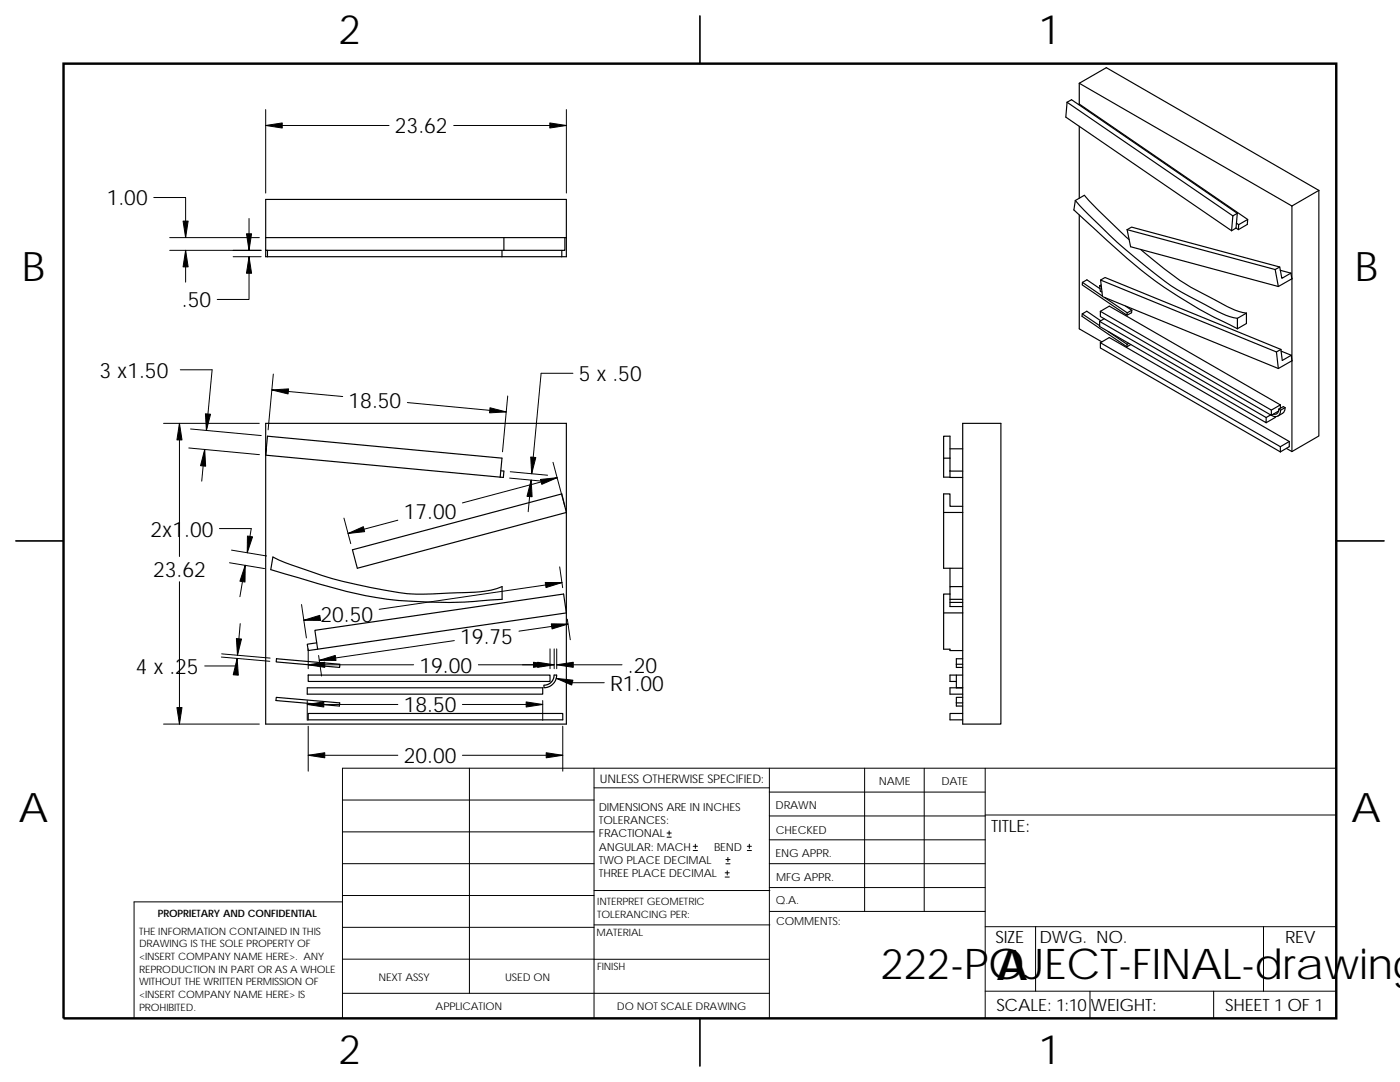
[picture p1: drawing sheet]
<svg xmlns="http://www.w3.org/2000/svg" width="279mm" height="216mm" viewBox="0 0 279 216" stroke-linecap="round" stroke-linejoin="round" font-family="sans-serif">
<g fill="none" stroke="#000" stroke-width=".2">
<path d="M30.7 39.4h6.3v8M53 25h24.6M53 21.9v16.6M90.6 25h22.4M113 21.9v16.6M33.9 47.4h17.9M33.9 50h18.2M37 50v6.3M46.5 51.2h5.6M49.7 51.2v8.6h-6.4M49.7 43.6v6.4M36 73.8h6.3l-1.1 12.1"/>
<path d="M54.3 77.8l14.1 1.3M54.5 74.6l-1 11.2M101.3 79l-1 11.1M114.3 74.5h-6.3l-1.9 20M32.6 84.5h19.2M35.8 84.5v26.5M37.7 89.4l14.1 1.3M38 85.6l14.1 1.3M40.9 89.7l-.6 6.3M81.3 80.3l19.7 1.9M101.7 95.4l7.5 .7M101.8 94.1l7.5 .7"/>
<path d="M106 95.8l-.6 6.3M110.4 92.2l2.3 8.8M111.2 95.3l-18.9 5.1M35.8 116.1v28.4M43.8 105.5h6.3l-.8 4.8M45.8 112.3l7 1.2M46.2 109.8l7 1.1M48.9 112.8l-1 6.3M68.6 103.4l1.4 5.1M79.4 103.8l-9.9 2.6M111.7 113.1l.6 4.2M112.2 116.2l-36.5 5.4"/>
<path d="M44.2 131.1l9.6 .9M44.2 130.5l9.7 .8M47.3 131.4l-.1 1.5h-6.3M47.9 124.4l-.5 6.3M60.2 120.6l1 6.7M61.3 139.8v3.9M61.5 129.5v3.9M61.5 132.7h21.1M62.8 123.5l-2.2 .3M63.6 130.8l.6 4.1M90.7 127.8l-27 4M95.5 132.7h15.1"/>
<path d="M108.3 139.8v3.9M109.8 129.5v3.9M110.6 129.5v3.9M111 135.4l3.2 .8h6.4M111.1 132.7h13M111.1 129.5v3.9M113.2 123.5l.6 4.2M113.3 124.5l-9.7 1.4M32.6 144.5h19.2M61.3 140.6h18.1M61.5 144.9v9M61.5 150.7h17.9"/>
<path d="M68.3 159.6h50.3M92.3 150.7h20M92.3 140.6h16M93.7 153.3v44.9M112.3 144.9v9M118.6 153.3v49.9M118.6 157.2h34.9M153.5 153.3v49.9M153.5 158.1h43.1M172.6 153.3v28.6M184.4 153.3v28.6M196.6 153.3v49.9"/>
<path d="M266.7 153.3h-198.4v49.9M68.3 178.7h50.3M68.3 172.3h50.3M68.3 166h50.3M68.3 180h-41.5v23.2M118.6 177.7h35M133.1 167h.9M133.1 166.2h.9M133.5 165.8v.8M138.3 169.7h.9M138.3 168.9h.9M138.8 168.4v.9"/>
<path d="M144.7 175h.8M144.7 174.2h.8M144.9 172.4h.8M144.9 171.5h.8M145.1 173.8v.8M145.3 171.1v.8M149.1 169.7h.9M149.1 168.9h.9M149.5 168.4v.9M153.5 167.6h43.1M153.5 162.8h43.1M153.5 172.3h43.1"/>
<path d="M153.5 177.1h43.1M196.6 162.6h70.1M68.3 198.2h85.2M68.3 191.4h85.2M68.3 185h50.3M118.6 184.6h35M153.6 181.9h43M196.6 197.8h70.1M196.6 184.9h70.1M206.7 184.9v12.9M217.5 197.8v5.4M242.2 197.8v5.4"/>
<path d="M252.2 184.9v12.9"/>
</g>
<g fill="none" stroke="#000" stroke-width=".23">
<path d="M139.7 3.2v9.5M215.4 16.6l5.4-3.1 42.4 24.5M215.4 16.6v4.2M215.4 16.6l42.4 24.5M213 20.4l33 22.7M213 20.4l-.3 3 33.1 22.6M213 20.4l.8-.5 33.1 22.7M215.4 20.8l33.6 23-.1 1-1.8 1-.4-.3M215.4 25.2v14.4M215.4 20.8h-.2M263.2 38v49l-5.4 3.1M263.2 38l-5.4 3.1"/>
<path d="M53 47.4v-7.6h60v11.4h-60v-1.2M53 47.4h60M53 47.4v2.6h.4M53.4 50v1.2M53.4 50h46.8v1.2M100.2 50h11.9M100.6 47.4v2.6M112.7 47.4v2.6h-.6v1.2M214.6 40l-.3 1.9 2 1.8a136.2 136.2 0 0 0 17.1 14.3l2 1.3a89.7 89.7 0 0 0 11.6 6.3M214.6 40l1.8-1 3.1 3.2 5.8 5.6M214.6 40l2.7 2.9a119.5 119.5 0 0 0 17.5 14.8l2.3 1.3a69.9 69.9 0 0 0 8.3 4.2l1.6 .3M215.4 42.9v22.7l4.5 2.6"/>
<path d="M216 56.3l.9-.5 2.6 1.8M216 56.3l4 2.8M216 56.3v.6l8.9 6 .1-.5M219.5 57l.1 1.1 .3 .2M219.5 57l.3 .2M219.6 55.9l.9-.5 35.1 14.3M219.8 56.9l-.3 .1M220.5 59.4l4.5 3M224.9 45.8l.9-.5 29.6 8M224.9 45.8l.7 3.4 29.5 8M224.9 45.8l29.6 8M227.6 49.8l3.5 2.8a48.9 48.9 0 0 0 11.6 7.4 17.8 17.8 0 0 0 6.1 2.5"/>
<path d="M246 43.1l-.2 2.9M246.7 45.5l-.9 .5M246.8 44.5l.4 .3M246.9 42.6l-.2 2.9M246.9 42.6l-.9 .5M247.2 44.8l-.1 1M249 43.8l-1.8 1M254.5 53.8l.9-.5 .4 2.2 1.8-1M254.5 53.8l.6 3.4M255.5 53.9l2.1 .6M257.6 54.5l.2 1.1-2.7 1.6M257.8 41.1v49"/>
<path d="M216 62.6l-.1 .5 9 6.1M219.5 64.1v1.1l33.2 19.1v-1M219.5 64.1l33.2 19.2M219.6 68.4l1.8-1 35.9 20.7M219.6 68.4v1l35.9 20.8M219.6 68.4l35.9 20.7M219.6 62.1l34.1 19.7v1.1l-34.1-19.7zM219.6 62.1l1.8-1 34.1 19.7M219.7 64l-2.8-1.9-.9 .5 3.5 2.4M220.4 63.6l-.9 .5M221.1 66.1l3.8 2.6M224.6 61.1l1.3 .8"/>
<path d="M224.9 68.7v.5M225.3 68.5l-.4 .2M225.7 68.7l-.8 .5M225.9 61.9l-.1 .5-.9 .5M225.9 61.9l-.9 .5M247 63.5v2.1M248.8 62.5v2.1l-1.8 1M248.8 62.5l-1.8 1M254.7 70.2l-35.1-14.3 .4 3.3 35.1 14.3M255.6 69.7l.3 2.2 1.8-1M255.6 69.7l-.9 .5 .4 3.3M255.7 70.1l2 .8"/>
<path d="M257.7 70.9l.1 1.1-2.7 1.5M53 89.6h.1M53 89.6v1.2l.4-3.8 46.8 4.4-.4 3.8M53 89.6v-5.1h60v60h-60v-53.7l46.8 4.4M99.9 93.9l.7 .1-.1 1.3-.7-.1M188.3 91.4v-4.4h1.3v8.3h2.5M188.3 91.4v3.8h1.3M188.3 91.4h1.3M189.6 94h2.5M189.6 89.6h2.5M192.1 84.5h7.6v60h-7.6zM253.6 82.8l-.9 .5"/>
<path d="M254.5 83.1v.2l-1.8 1M255 82.1h.1M255.2 82l-1.5 .9M255.2 81.6l.4 .3M255.2 81.6a.85 .85 0 0 1-1.1 1M255.5 80.8v.7M255.5 89.1v1.1M255.5 80.8l-1.8 1M255.6 81.9a1.06 1.06 0 0 1-.6 1.1 1.06 1.06 0 0 1-1.2-.2M256.5 81.3l-.4-.2-.9 .5M256.5 81.3l-.3 1-1.2 .7M256.5 81.3l-.9 .6"/>
<path d="M256.7 89.5l1.1 .6M257.3 88.1v1l-1.8 1.1M257.3 88.1l-1.8 1M3.2 107.9h9.5M54.5 111.1a89.4 89.4 0 0 0 28.5 7.5l12.8-.5a13.9 13.9 0 0 0 4.4-1v2.5a104.8 104.8 0 0 1-13.2 .6 81 81 0 0 1-26-4.5l-7-2zM70.3 109.7l41.8-11.1 .9 3.7-41.7 11.1zM189.6 113.4v3.7M189.6 118.5v2.5h2.5M189.6 119.6h2.5M189.6 118.5h-1.3v3.8M192.1 117.1h-2.5v1.4M192.1 102.3h-3.8v11.1h3.8"/>
<path d="M192.1 101h-2.5v-2.4h-1.3v3.7M266.7 107.9h9.5M55.1 139.1l12.7 1.2-.1 .6-12.6-1.1zM55.2 131.4l12.6 1.1v.7l-12.7-1.1zM61.3 137.2h47v1.3h-47zM61.5 134.7h48.3v1.3h-48.3zM62.8 125.8l49.7-7.3 .5 3.8-49.6 7.2zM63.2 128.3l-1.9 .2 .2 1.3 1.9-.3M111.1 134.7h-.5l-.1 .6-.3 .6-.7 .6-.9 .2v.5l1-.2 .9-.7 .5-.8 .1-.8M188.3 122.3v7.2h1.3v.3h2.5M188.3 122.3h3.8M189.6 120.2h2.5"/>
<path d="M190.9 134.7h-1.3v1.3h1.3M190.9 132.5h1.2M192.1 134.7h-1.2v2.5M192.1 137.2h-2.5v1.3h2.5M192.1 139.1h-1.2v1.2M192.1 131.4h-1.2v1.8h1.2M61.5 142.4h50.8v1.2h-50.8zM190.9 140.3v.6h1.2M190.9 140.3h1.2M192.1 142.4h-2.5v1.2h2.5M139.7 203.2v9.5"/>
</g>
<path d="M12.7 12.7h254v190.5h-254z" fill="none" stroke="#000" stroke-width=".49"/>
<g fill="#000" stroke="#000" stroke-width=".2">
<path d="M53 25l3.3-.5v1z" fill-rule="evenodd"/>
<path d="M109.7 24.5l3.3 .5-3.3 .5z" fill-rule="evenodd"/>
<path d="M36.5 44.1h1l-.5 3.3z" fill-rule="evenodd"/>
<path d="M37 50l.5 3.3h-1z" fill-rule="evenodd"/>
<path d="M49.2 46.7h1l-.5 3.3z" fill-rule="evenodd"/>
<path d="M49.7 51.2l.5 3.3h-1z" fill-rule="evenodd"/>
<path d="M54.3 77.8l3.3-.2-.1 1z" fill-rule="evenodd"/>
<path d="M35.8 84.5l.5 3.3h-1z" fill-rule="evenodd"/>
<path d="M40.9 89.7l.1 3.3-1-.1z" fill-rule="evenodd"/>
<path d="M41 82.6l1 .1-.8 3.2z" fill-rule="evenodd"/>
<path d="M97.8 81.4l3.2 .8-3.3 .2z" fill-rule="evenodd"/>
<path d="M106 95.8l.2 3.3-1-.1z" fill-rule="evenodd"/>
<path d="M105.9 91.2l1 .1-.8 3.2z" fill-rule="evenodd"/>
<path d="M107.9 95.7l3.3-.4-3.1 1.3z" fill-rule="evenodd"/>
<path d="M48.9 112.8v3.3l-1-.1z" fill-rule="evenodd"/>
<path d="M49.4 107l1 .1-1.1 3.2z" fill-rule="evenodd"/>
<path d="M69.5 106.4l3-1.3 .3 1z" fill-rule="evenodd"/>
<path d="M108.8 116.2h3.4l-3.2 1z" fill-rule="evenodd"/>
<path d="M47.3 131.4l.3 3.3-1.1-.1z" fill-rule="evenodd"/>
<path d="M47.2 127.4l1 .1-.8 3.2z" fill-rule="evenodd"/>
<path d="M60.6 123.8l3.2-1 .2 1z" fill-rule="evenodd"/>
<path d="M61.5 132.7l3.3-.6v1.1z" fill-rule="evenodd"/>
<path d="M63.7 131.8l3.2-1 .2 1z" fill-rule="evenodd"/>
<path d="M106.5 132.1l3.3 .6-3.3 .5z" fill-rule="evenodd"/>
<path d="M107.3 132.1l3.3 .6-3.3 .5z" fill-rule="evenodd"/>
<path d="M111 135.4l3.3 .3-.2 1z" fill-rule="evenodd"/>
<path d="M111.1 132.7l3.3-.6v1.1z" fill-rule="evenodd"/>
<path d="M110 124.5h3.3l-3.1 1z" fill-rule="evenodd"/>
<path d="M35.3 141.2h1l-.5 3.3z" fill-rule="evenodd"/>
<path d="M61.3 140.6l3.3-.5v1z" fill-rule="evenodd"/>
<path d="M61.5 150.7l3.3-.5v1z" fill-rule="evenodd"/>
<path d="M105 140.1l3.3 .5-3.3 .5z" fill-rule="evenodd"/>
<path d="M109 150.2l3.3 .5-3.3 .5z" fill-rule="evenodd"/>
</g>
<g font-size="8.5">
<text x="175.7" y="195.3">222-POJECT-FINAL-drawing</text>
<text x="198.9" y="195.5">A</text>
</g>
<g font-size="8.1">
<text x="67.6" y="8.8">2</text>
<text x="207.3" y="8.8">1</text>
<text x="4.4" y="56.1">B</text>
<text x="270.4" y="56.1">B</text>
<text x="3.7" y="164.1">A</text>
<text x="269.7" y="164.1">A</text>
<text x="67.6" y="212.3">2</text>
<text x="207.3" y="212.3">1</text>
</g>
<g font-size="4.2">
<text x="78.8" y="26.6">23.62</text>
<text x="21.3" y="41">1.00</text>
<text x="36.3" y="61.3">.50</text>
<text x="19.9" y="75.4">3 x1.50</text>
<text x="115.5" y="76.1">5 x .50</text>
<text x="69.6" y="81.3">18.50</text>
<text x="30" y="107.1">2x1.00</text>
<text x="80.6" y="103.7">17.00</text>
<text x="30.5" y="115.1">23.62</text>
<text x="63.9" y="124.1">20.50</text>
<text x="91.8" y="128.5">19.75</text>
<text x="27.1" y="134.5">4 x .25</text>
<text x="83.7" y="134.2">19.00</text>
<text x="121.8" y="137.8">R1.00</text>
<text x="125.3" y="134.2">.20</text>
<text x="80.6" y="142.2">18.50</text>
<text x="80.6" y="152.3">20.00</text>
</g>
<g font-size="3.4">
<text x="197.8" y="166">TITLE:</text>
<text x="198.7" y="188.1">SIZE</text>
<text x="207.5" y="188.1">DWG. NO.</text>
<text x="256.5" y="188.2">REV</text>
<text x="198.8" y="201.7">SCALE: 1:10</text>
<text x="217.7" y="201.7">WEIGHT:</text>
<text x="244.5" y="201.7">SHEET 1 OF 1</text>
</g>
<text font-size="2.4" x="119.7" y="156.2">UNLESS OTHERWISE SPECIFIED:</text>
<g font-size="2.2">
<text x="119.5" y="161.8">DIMENSIONS ARE IN INCHES</text>
<text x="154.8" y="161.5">DRAWN</text>
<text x="175.4" y="156.7">NAME</text>
<text x="187.9" y="156.7">DATE</text>
<text x="119.5" y="164.4">TOLERANCES:</text>
<text x="119.5" y="167.1">FRACTIONAL</text>
<text x="154.8" y="166.3">CHECKED</text>
<text x="119.5" y="172.4">TWO PLACE DECIMAL</text>
<text x="119.5" y="169.7">ANGULAR: MACH</text>
<text x="142.5" y="169.7">BEND</text>
<text x="154.8" y="171">ENG APPR.</text>
<text x="119.5" y="175">THREE PLACE DECIMAL</text>
<text x="154.9" y="175.7">MFG APPR.</text>
<text x="154.9" y="180.4">Q.A.</text>
<text x="154.9" y="184.7">COMMENTS:</text>
</g>
<g font-size="2.1">
<text x="75.5" y="195.7">NEXT ASSY</text>
<text x="100.8" y="195.7">USED ON</text>
<text x="86.9" y="201.6">APPLICATION</text>
<text x="123.1" y="201.6">DO NOT SCALE DRAWING</text>
</g>
<g font-size="2">
<text x="31.5" y="182.9">PROPRIETARY AND CONFIDENTIAL</text>
<text x="119.2" y="183.1">TOLERANCING PER:</text>
<text x="119.2" y="180.6">INTERPRET GEOMETRIC</text>
<text x="27.7" y="186.5">THE INFORMATION CONTAINED IN THIS</text>
<text x="27.7" y="189.1">DRAWING IS THE SOLE PROPERTY OF</text>
<text x="27.7" y="191.6">&lt;INSERT COMPANY NAME HERE&gt;. ANY</text>
<text x="119.1" y="186.7">MATERIAL</text>
<text x="27.7" y="194.1">REPRODUCTION IN PART OR AS A WHOLE</text>
<text x="27.7" y="196.6">WITHOUT THE WRITTEN PERMISSION OF</text>
<text x="119.1" y="193.5">FINISH</text>
<text x="27.7" y="199.2">&lt;INSERT COMPANY NAME HERE&gt; IS</text>
<text x="27.7" y="201.7">PROHIBITED.</text>
</g>
</svg>
